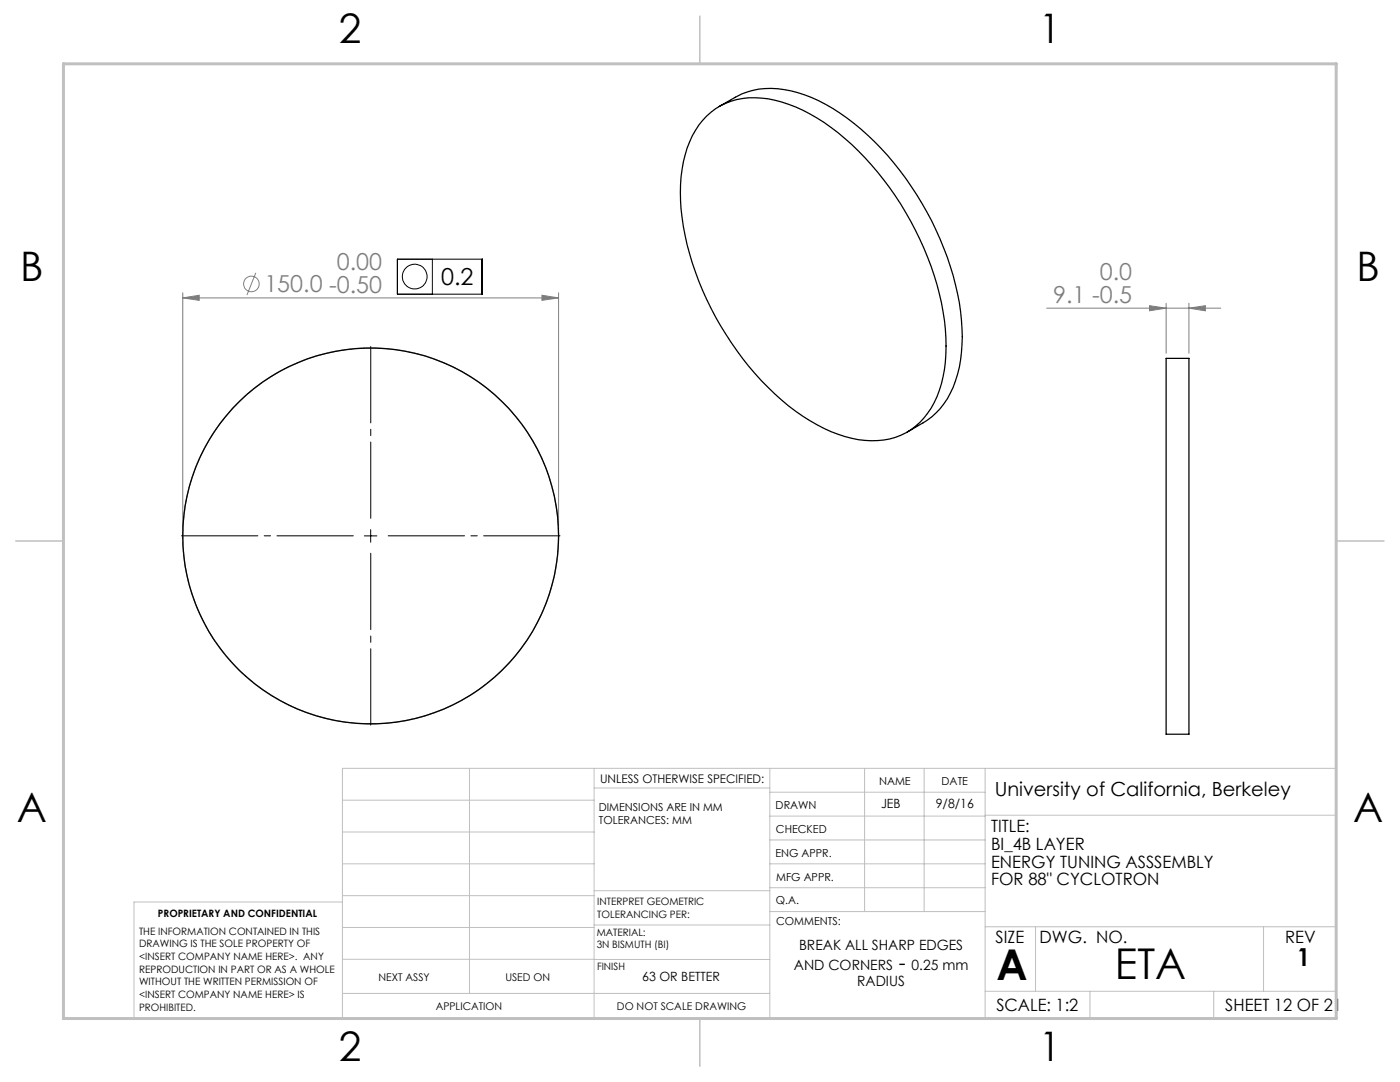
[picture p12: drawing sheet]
<svg xmlns="http://www.w3.org/2000/svg" width="279mm" height="216mm" viewBox="0 0 279 216" stroke-linecap="round" stroke-linejoin="round" font-family="sans-serif">
<g fill="none" stroke="#808080" stroke-width=".2">
<path d="M36.5 59.4l3.3-.5v1zM36.5 58.4v47.5M36.5 59.4h75M51 54.4l-1.7 4.5M108.2 58.9l3.3 .5-3.3 .5zM111.5 58.4v47.5M208.9 61.5h34.7M229.4 61l3.3 .5-3.3 .5zM232.7 60.5v10M237.3 61.5l3.3-.5v1zM237.3 60.5v10"/>
<circle cx="50.2" cy="56.7" r="1.55"/>
</g>
<g fill="none" stroke="#000" stroke-width=".2">
<path d="M79.3 51.7h16.9v7h-16.9zM86.3 51.7v7M72.7 106.9h2.5M74 105.7v2.5"/>
<circle cx="82.8" cy="55.2" r="2.47"/>
</g>
<circle cx="74" cy="106.9" r="37.5" fill="none" stroke="#808080" stroke-width=".25"/>
<g fill="none" stroke="#c0c0c0" stroke-width=".2">
<path d="M68.3 159.7h50.3M93.7 153.3v44.9M118.6 153.3v49.9M118.6 157.2h35M153.6 153.3v49.9M153.6 158.1h43M172.5 153.3v28.6M184.4 153.3v28.6M196.6 153.3v49.9M68.3 180h-41.6v23.2h240v-49.9h-198.4v49.9M68.3 166h50.3M68.3 178.7h50.3"/>
<path d="M68.3 172.4h50.3M118.6 177.7h35M153.6 162.8h43M153.6 177.1h43M153.6 172.4h43M153.6 167.6h43M196.6 162.7h70.1M68.3 198.2h85.3M68.3 191.4l85.3 .1M68.3 185.1h50.3M118.6 184.6h35M153.6 181.9h43"/>
<path d="M196.6 184.9h70.1M196.6 197.8h70.1M206.7 184.9v12.9M217.5 197.8v5.4M242.2 197.8v5.4M252.2 184.9v12.9"/>
</g>
<path d="M139.7 3.2v9.5M3.1 107.9h9.6M266.7 107.9h9.5M139.7 203.2v9.6" fill="none" stroke="#c0c0c0" stroke-width=".3"/>
<path d="M12.7 12.7h254v190.5h-254z" fill="none" stroke="#c0c0c0" stroke-width=".6"/>
<path d="M71.5 106.9h-36.3M74 104.4v-36.2M74 109.4v36.3M76.5 106.9h36.2" fill="none" stroke="#000" stroke-width=".2" stroke-dasharray="15.2 1.3 1.3 1.3" stroke-dashoffset="-1"/>
<g fill="#808080">
<path d="M237.3 61.5l3.3-.5v1zM229.4 61l3.3 .5-3.3 .5z"/>
<path d="M36.5 59.4l3.3-.5v1zM108.2 58.9l3.3 .5-3.3 .5z"/>
</g>
<g fill="none" stroke="#000" stroke-width=".25">
<path d="M141 23.2a13.8 13.8 0 0 1 12.3-3.5 33.9 33.9 0 0 1 16.7 9.1 61.6 61.6 0 0 1 18.5 35.2 29 29 0 0 1-2.1 16.3 13.3 13.3 0 0 1-13.8 7.6 30.8 30.8 0 0 1-16.6-8.1 60.7 60.7 0 0 1-20.1-38 27.8 27.8 0 0 1 2.2-14.7 14.7 14.7 0 0 1 2.9-3.9zM143.5 21.2a24.8 24.8 0 0 1 6.8-3.2 20.7 20.7 0 0 1 14.5 2.8 54.3 54.3 0 0 1 20.2 21.5 52.2 52.2 0 0 1 7 26.5 21 21 0 0 1-4.4 12.8 12.7 12.7 0 0 1-3.3 2.7l-3.3 1.9M232.7 71.5h4.6v75h-4.6z"/>
<circle cx="74" cy="106.9" r="37.5"/>
</g>
<g font-size="8.5">
<text x="198.9" y="195.5">A</text>
<text x="222.5" y="195.4">ETA</text>
</g>
<g font-size="8.1">
<text x="67.6" y="8.5">2</text>
<text x="207.3" y="8.5">1</text>
<text x="4" y="56.1">B</text>
<text x="270.7" y="56.1">B</text>
<text x="3.3" y="164.1">A</text>
<text x="270" y="164.1">A</text>
<text x="67.6" y="211.7">2</text>
<text x="207.3" y="211.7">1</text>
</g>
<text font-size="4.9" x="258.8" y="192.8">1</text>
<g font-size="4.7" fill="#808080">
<text x="67.2" y="53.9">0.00</text>
<text x="52.8" y="58.3">150.0 -0.50</text>
<text x="219.5" y="55.9">0.0</text>
<text x="210.2" y="60.4">9.1 -0.5</text>
</g>
<text font-size="4.7" x="88" y="57">0.2</text>
<text font-size="4.2" x="179.4" y="193.5">-</text>
<text font-size="3.9" x="198.5" y="158.8">University of California, Berkeley</text>
<g font-size="3.4">
<text x="197.8" y="166">TITLE:</text>
<text x="197.8" y="169.6">BI_4B LAYER</text>
<text x="197.8" y="173.1">ENERGY TUNING ASSSEMBLY</text>
<text x="197.8" y="176.7">FOR 88&quot; CYCLOTRON</text>
<text x="198.7" y="188.1">SIZE</text>
<text x="207.5" y="188.1">DWG. NO.</text>
<text x="256.5" y="188.2">REV</text>
<text x="198.8" y="201.7">SCALE: 1:2</text>
<text x="244.5" y="201.7">SHEET 12 OF 21</text>
</g>
<g font-size="2.8">
<text x="159.5" y="189.6">BREAK ALL SHARP EDGES</text>
<text x="158.4" y="193.5">AND CORNERS</text>
<text x="171.1" y="196.6">RADIUS</text>
<text x="181.9" y="193.5">0.25 mm</text>
</g>
<g font-size="2.5">
<text x="175.8" y="161.2">JEB</text>
<text x="186.8" y="161.2">9/8/16</text>
<text x="128.2" y="195.7">63 OR BETTER</text>
</g>
<text font-size="2.4" x="119.8" y="156.2">UNLESS OTHERWISE SPECIFIED:</text>
<g font-size="2.2">
<text x="119.5" y="161.8">DIMENSIONS ARE IN MM</text>
<text x="154.8" y="161.4">DRAWN</text>
<text x="175.4" y="156.6">NAME</text>
<text x="187.9" y="156.7">DATE</text>
<text x="119.5" y="164.4">TOLERANCES: MM</text>
<text x="154.9" y="166.3">CHECKED</text>
<text x="154.8" y="170.9">ENG APPR.</text>
<text x="154.9" y="175.7">MFG APPR.</text>
<text x="154.9" y="180.4">Q.A.</text>
<text x="154.9" y="184.6">COMMENTS:</text>
</g>
<g font-size="2.1">
<text x="75.5" y="195.7">NEXT ASSY</text>
<text x="100.9" y="195.7">USED ON</text>
<text x="86.9" y="201.5">APPLICATION</text>
<text x="123.1" y="201.6">DO NOT SCALE DRAWING</text>
</g>
<g font-size="2">
<text x="31.5" y="182.9">PROPRIETARY AND CONFIDENTIAL</text>
<text x="119.2" y="180.6">INTERPRET GEOMETRIC</text>
<text x="119.2" y="183.1">TOLERANCING PER:</text>
<text x="27.8" y="186.5">THE INFORMATION CONTAINED IN THIS</text>
<text x="27.8" y="189">DRAWING IS THE SOLE PROPERTY OF</text>
<text x="27.8" y="191.6">&lt;INSERT COMPANY NAME HERE&gt;. ANY</text>
<text x="119.1" y="186.7">MATERIAL:</text>
<text x="119.1" y="189.2">3N BISMUTH (BI)</text>
<text x="27.8" y="194.1">REPRODUCTION IN PART OR AS A WHOLE</text>
<text x="27.8" y="196.6">WITHOUT THE WRITTEN PERMISSION OF</text>
<text x="119.1" y="193.5">FINISH</text>
<text x="27.8" y="199.1">&lt;INSERT COMPANY NAME HERE&gt; IS</text>
<text x="27.8" y="201.7">PROHIBITED.</text>
</g>
</svg>
